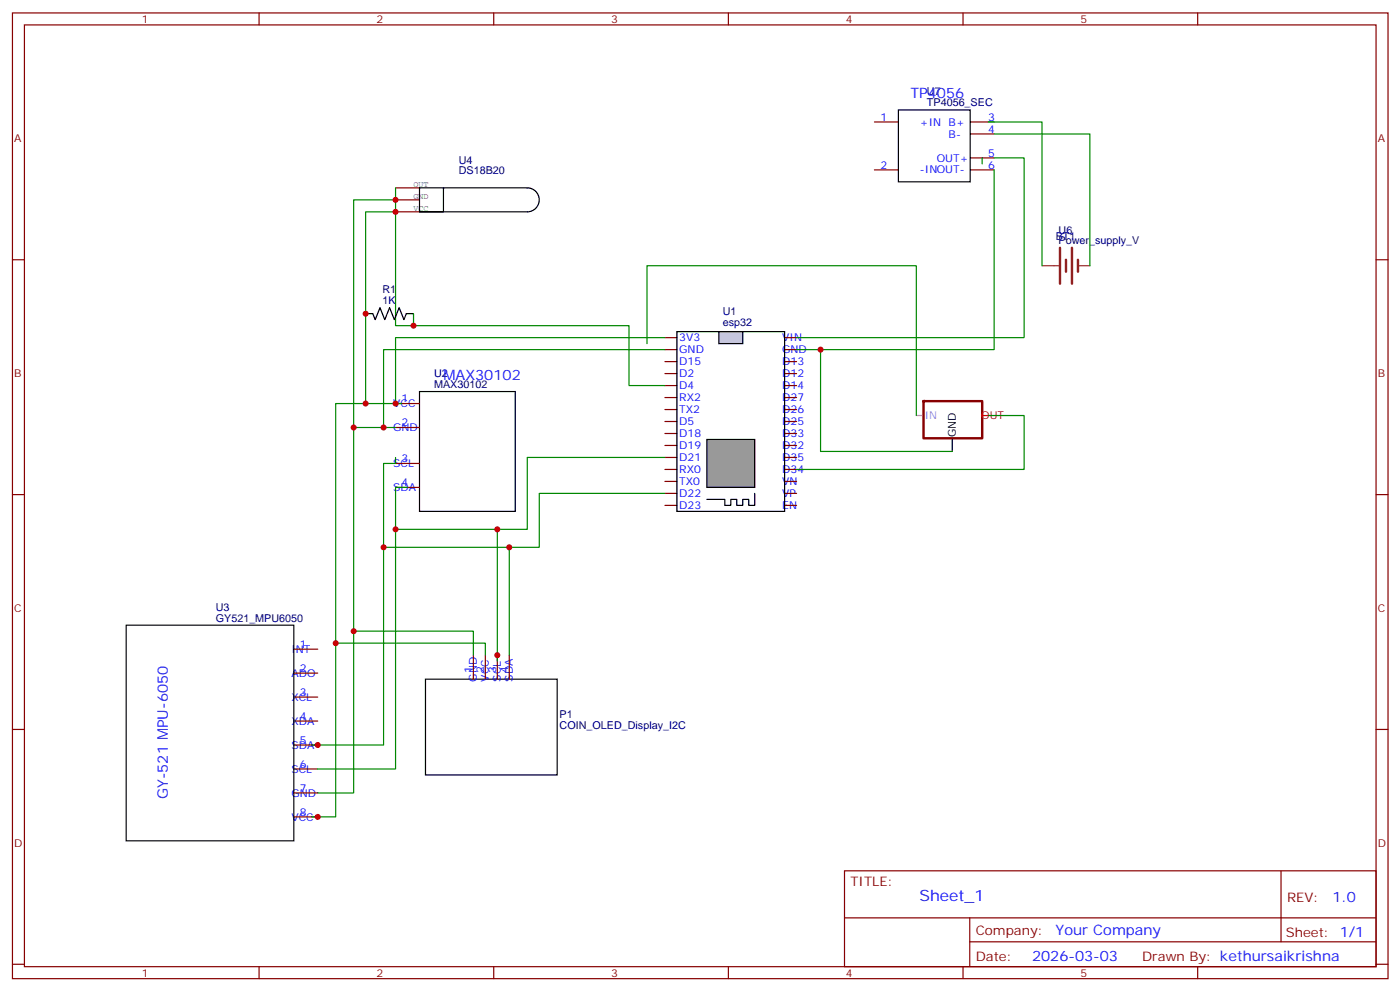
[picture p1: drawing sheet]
<svg xmlns="http://www.w3.org/2000/svg" width="413mm" height="292mm" viewBox="0 0 413 292" stroke-linecap="round" stroke-linejoin="round" font-family="sans-serif">
<g fill="none" stroke="#870000" stroke-width=".35">
<path d="M3.7 3.8h405.3v284.3h-405.3zM7.2 7.3h398.3v277.3h-398.3zM76.3 3.8v3.5M145.5 3.8v3.5M214.6 3.8v3.5M283.8 3.8v3.5M352.9 3.8v3.5M3.7 76.5h3.5M405.5 76.5h3.5M195.9 99.4h3.6M231.2 99.4h3.5M195.9 117.1h3.6"/>
<path d="M195.9 113.5h3.6M195.9 110h3.6M195.9 106.5h3.6M195.9 102.9h3.6M231.2 117.1h3.5M231.2 113.5h3.5M231.2 110h3.5M231.2 106.5h3.5M231.2 102.9h3.5M195.9 138.2h3.6M195.9 134.7h3.6M195.9 131.2h3.6"/>
<path d="M195.9 127.6h3.6M195.9 124.1h3.6M195.9 120.6h3.6M231.2 138.2h3.5M231.2 134.7h3.5M231.2 131.2h3.5M231.2 127.6h3.5M231.2 124.1h3.5M231.2 120.6h3.5M3.7 145.6h3.5M195.9 148.8h3.6M195.9 145.3h3.6"/>
<path d="M195.9 141.7h3.6M231.2 148.8h3.5M231.2 145.3h3.5M231.2 141.7h3.5M405.5 145.6h3.5M3.7 214.8h3.5M405.5 214.8h3.5M248.8 256.4h156.7v28.2h-156.7zM377.5 256.4v20.9M248.9 270.2h156.5M285.8 277.3h119.6M285.8 270.2v14.2"/>
<path d="M3.7 283.9h3.5M76.3 284.6v3.5M145.5 284.6v3.5M214.6 284.6v3.5M283.8 284.6v3.5M352.9 284.6v3.5M405.5 283.9h3.5"/>
</g>
<path d="M199.5 97.6h31.7v53h-31.7z" fill="none" stroke="#000" stroke-width=".35"/>
<path d="M208.3 129.4h14.1v14.1h-14.1z" fill="#999" stroke="#000" stroke-width=".35"/>
<path d="M222.4 145.3v3.5h-1.8v-1.8h-1.7v1.8h-1.8v-1.8h-1.8v1.8h-1.7v-1.8h-5.3" fill="none" stroke="#000" stroke-width=".35"/>
<path d="M211.8 97.6h7.1v3.6h-7.1z" fill="#ccc" stroke="#000" stroke-width=".35"/>
<path d="M264.7 32.4h21.2v21.2h-21.2zM130.7 55.3v7.1h-7.1v-7.1h31.8a3.5 3.5 0 0 1 3.5 3.5 3.5 3.5 0 0 1-3.5 3.6h-31.8M107.7 92.4h2.2l.7 1.7 1.4-3.5 1.4 3.5 1.4-3.5 1.4 3.5 1.4-3.5 1.4 3.5 .7-1.7h2.1M123.6 115.3h28.2v35.3h-28.2zM280.6 129.4v3.5M37.2 184.1h49.4v63.5h-49.4zM125.4 200h38.8v28.2h-38.8z" fill="none" stroke="#000" stroke-width=".35"/>
<g fill="none" stroke="#870000" stroke-width=".35">
<path d="M257.7 35.9h7M285.9 35.9h7M285.9 39.4h7M116.6 55.3h7M116.6 58.8h7M257.7 50h7M285.9 50h7M285.9 46.5h7M116.6 62.4h7M116.6 118.8h7M116.6 125.9h7M116.6 136.5h7"/>
<path d="M116.6 143.5h7M86.6 191.1h7M86.6 198.2h7M139.5 192.9v7.1M143 192.9v7.1M146.5 192.9v7.1M150.1 192.9v7.1M86.6 205.2h7M86.6 212.3h7M86.6 219.4h7M86.6 226.4h7M86.6 233.5h7"/>
<path d="M86.6 240.5h7"/>
</g>
<g fill="none" stroke="#008700" stroke-width=".35">
<path d="M291.2 35.9h15.9v42.3M292.9 39.4h28.3v38.8M116.6 58.8h-12.4v67.1M116.6 55.3v40.6h68.7v17.6h10.6M289.4 46.5v1.8M292.9 46.5h8.9v52.9h-67.1M292.9 50v52.9h-51.1M116.6 62.4h-8.9v56.4M121.8 92.4v3.5M195.9 99.4h-79.3v19.4h1.7M116.6 118.8h-17.7v70.6h44.1v3.5M190.6 101.2v-23h79.4v44.1"/>
<path d="M195.9 102.9h-82.9v23h3.6M234.7 102.9h7.1v30h38.8M113 125.9h-8.8v59.9h35.3v7.1M116.6 134.7v1.8h-3.6v24.6h45.9v-15.8h37M195.9 134.7h-40.5v21.2h-38.8v-12.4h3.5M291.2 122.3h10.6v15.9h-67.1M116.6 155.9v70.5h-23M146.5 155.9v38.8M113 161.1v58.3h-21.1M150.1 161.1v31.8M98.9 189.4v51.1h-7M104.2 185.8v47.7h-10.6"/>
</g>
<path d="M272.2 118.1h17.2v10.9h-17.2z" fill="none" stroke="#870000" stroke-width=".71"/>
<path d="M270 122.3h1.8" fill="none" stroke="#f0f" stroke-width=".35"/>
<path d="M289.4 122.3h1.8" fill="none" stroke="#f00" stroke-width=".35"/>
<path d="M312.3 73v10.5M314.1 76.5v3.5M315.9 73v10.5M317.6 76.5v3.5" fill="none" stroke="#8c2424" stroke-width=".71"/>
<path d="M307.1 78.2h4.9M317.6 78.2h3.6" fill="none" stroke="#8c2424" stroke-width=".35"/>
<g fill="#c00">
<circle cx="150.1" cy="161.1" r=".88"/>
<circle cx="146.5" cy="155.9" r=".88"/>
<circle cx="146.5" cy="192.9" r=".88"/>
<circle cx="113" cy="125.9" r=".88"/>
<circle cx="116.6" cy="118.8" r=".88"/>
<circle cx="98.9" cy="189.4" r=".88"/>
<circle cx="93.6" cy="240.5" r=".88"/>
<circle cx="104.2" cy="185.8" r=".88"/>
<circle cx="116.6" cy="155.9" r=".88"/>
<circle cx="113" cy="161.1" r=".88"/>
<circle cx="93.6" cy="219.4" r=".88"/>
<circle cx="104.2" cy="125.9" r=".88"/>
<circle cx="107.7" cy="118.8" r=".88"/>
<circle cx="116.6" cy="58.8" r=".88"/>
<circle cx="116.6" cy="62.4" r=".88"/>
<circle cx="107.7" cy="92.4" r=".88"/>
<circle cx="121.8" cy="95.9" r=".88"/>
<circle cx="241.8" cy="102.9" r=".88"/>
</g>
<text font-size="4.6" fill="#00f" x="270.9" y="265.4">Sheet_1</text>
<g font-size="4.2" fill="#00f">
<text x="268.3" y="28.9">TP4056</text>
<text x="130.7" y="111.8">MAX30102</text>
<text x="49.4" y="235.3" transform="rotate(-90 49.4 235.3)">GY-521 MPU-6050</text>
<text x="392.6" y="265.7">1.0</text>
<text x="311" y="275.2">Your Company</text>
<text x="304.1" y="283">2026-03-03</text>
</g>
<g font-size="3.9" fill="#800">
<text x="250.6" y="261">TITLE:</text>
<text x="379.2" y="265.7">REV:</text>
<text x="287.5" y="275.2">Company:</text>
<text x="378.9" y="275.8">Sheet: 1/1</text>
<text x="287.5" y="282.9">Date:</text>
<text x="336.6" y="282.9">Drawn By: kethursaikrishna</text>
</g>
<g font-size="3.2" fill="#800">
<text x="41.8" y="6.8">1</text>
<text x="110.9" y="6.8">2</text>
<text x="180.1" y="6.8">3</text>
<text x="249.2" y="6.8">4</text>
<text x="318.3" y="6.8">5</text>
<text x="4.2" y="41.9">A</text>
<text x="406" y="41.9">A</text>
<text x="4.2" y="111.1">B</text>
<text x="406" y="111.1">B</text>
<text x="4.2" y="180.2">C</text>
<text x="406" y="180.2">C</text>
<text x="4.2" y="249.3">D</text>
<text x="406" y="249.3">D</text>
<text x="41.8" y="287.6">1</text>
<text x="110.9" y="287.6">2</text>
<text x="180.1" y="287.6">3</text>
<text x="249.2" y="287.6">4</text>
<text x="318.3" y="287.6">5</text>
</g>
<g font-size="3.2" fill="#000080">
<text x="273.1" y="28.1">U7</text>
<text x="273.1" y="31.2">TP4056_SEC</text>
<text x="135.2" y="51.3">DS18B20</text>
<text x="135.2" y="48.2">U4</text>
<text x="311.1" y="70.6">BT1</text>
<text x="311.9" y="71.9">Power_supply_V</text>
<text x="311.9" y="68.8">U6</text>
<text x="112.7" y="89.5">1K</text>
<text x="112.7" y="86.4">R1</text>
<text x="213" y="95.9">esp32</text>
<text x="213" y="92.8">U1</text>
<text x="127.9" y="111">U2</text>
<text x="127.9" y="114.1">MAX30102</text>
<text x="63.6" y="179.9">U3</text>
<text x="63.6" y="183">GY521_MPU6050</text>
<text x="164.9" y="214.6">COIN_OLED_Display_I2C</text>
<text x="164.9" y="211.5">P1</text>
</g>
<g font-size="3.2" fill="#00f">
<text x="259.4" y="35.6">1</text>
<text x="291.2" y="35.6">3</text>
<text x="271.1" y="37">+IN B+</text>
<text x="279.5" y="40.5">B-</text>
<text x="291.2" y="39.1">4</text>
<text x="276" y="47.6">OUT+</text>
<text x="291.2" y="46.1">5</text>
<text x="259.4" y="49.7">2</text>
<text x="271.1" y="51.1">-INOUT-</text>
<text x="291.2" y="49.7">6</text>
<text x="200.2" y="100.5">3V3</text>
<text x="230.5" y="100.5">VIN</text>
<text x="200.2" y="104">GND</text>
<text x="200.2" y="107.5">D15</text>
<text x="230.5" y="107.5">D13</text>
<text x="230.5" y="104">GND</text>
<text x="200.2" y="111.1">D2</text>
<text x="230.5" y="111.1">D12</text>
<text x="115.9" y="119.9">VCC</text>
<text x="118.3" y="118.5">1</text>
<text x="200.2" y="114.6">D4</text>
<text x="200.2" y="118.1">RX2</text>
<text x="230.5" y="118.1">D27</text>
<text x="230.5" y="114.6">D14</text>
<text x="118.3" y="125.5">2</text>
<text x="200.2" y="121.6">TX2</text>
<text x="200.2" y="125.2">D5</text>
<text x="230.5" y="125.2">D25</text>
<text x="230.5" y="121.6">D26</text>
<text x="115.9" y="126.9">GND</text>
<text x="200.2" y="128.7">D18</text>
<text x="230.5" y="128.7">D33</text>
<text x="115.9" y="137.5">SCL</text>
<text x="118.3" y="136.1">3</text>
<text x="200.2" y="132.2">D19</text>
<text x="200.2" y="135.7">D21</text>
<text x="230.5" y="135.7">D35</text>
<text x="230.5" y="132.2">D32</text>
<text x="118.3" y="143.2">4</text>
<text x="200.2" y="139.3">RX0</text>
<text x="200.2" y="142.8">TX0</text>
<text x="230.5" y="142.8">VN</text>
<text x="230.5" y="139.3">D34</text>
<text x="115.9" y="144.6">SDA</text>
<text x="200.2" y="146.3">D22</text>
<text x="200.2" y="149.9">D23</text>
<text x="230.5" y="149.9">EN</text>
<text x="230.5" y="146.3">VP</text>
<text x="88.3" y="190.8">1</text>
<text x="85.9" y="192.2">INT</text>
<text x="88.3" y="197.8">2</text>
<text x="85.9" y="199.2">ADO</text>
<text x="139.1" y="198.2" transform="rotate(-90 139.1 198.2)">1</text>
<text x="140.5" y="200.7" transform="rotate(-90 140.5 200.7)">GND</text>
<text x="142.7" y="198.2" transform="rotate(-90 142.7 198.2)">2</text>
<text x="144.1" y="200.7" transform="rotate(-90 144.1 200.7)">VCC</text>
<text x="146.2" y="198.2" transform="rotate(-90 146.2 198.2)">3</text>
<text x="147.6" y="200.7" transform="rotate(-90 147.6 200.7)">SCL</text>
<text x="149.7" y="198.2" transform="rotate(-90 149.7 198.2)">4</text>
<text x="151.1" y="200.7" transform="rotate(-90 151.1 200.7)">SDA</text>
<text x="85.9" y="206.3">XCL</text>
<text x="88.3" y="204.9">3</text>
<text x="85.9" y="213.4">XDA</text>
<text x="88.3" y="211.9">4</text>
<text x="85.9" y="220.4">SDA</text>
<text x="88.3" y="219">5</text>
<text x="85.9" y="227.5">SCL</text>
<text x="88.3" y="226.1">6</text>
<text x="88.3" y="233.1">7</text>
<text x="85.9" y="234.5">GND</text>
<text x="85.9" y="241.6">VCC</text>
<text x="88.3" y="240.2">8</text>
</g>
<text font-size="3.2" fill="#f0f" x="272.5" y="123.4">IN</text>
<text font-size="3.2" fill="#f00" x="289.2" y="123.4">OUT</text>
<text font-size="3.2" x="281.7" y="128.7" transform="rotate(-90 281.7 128.7)">GND</text>
<g font-size="2.5" fill="#666">
<text x="121.8" y="55">OUT</text>
<text x="121.8" y="58.5">GND</text>
<text x="121.8" y="62">VCC</text>
</g>
</svg>
